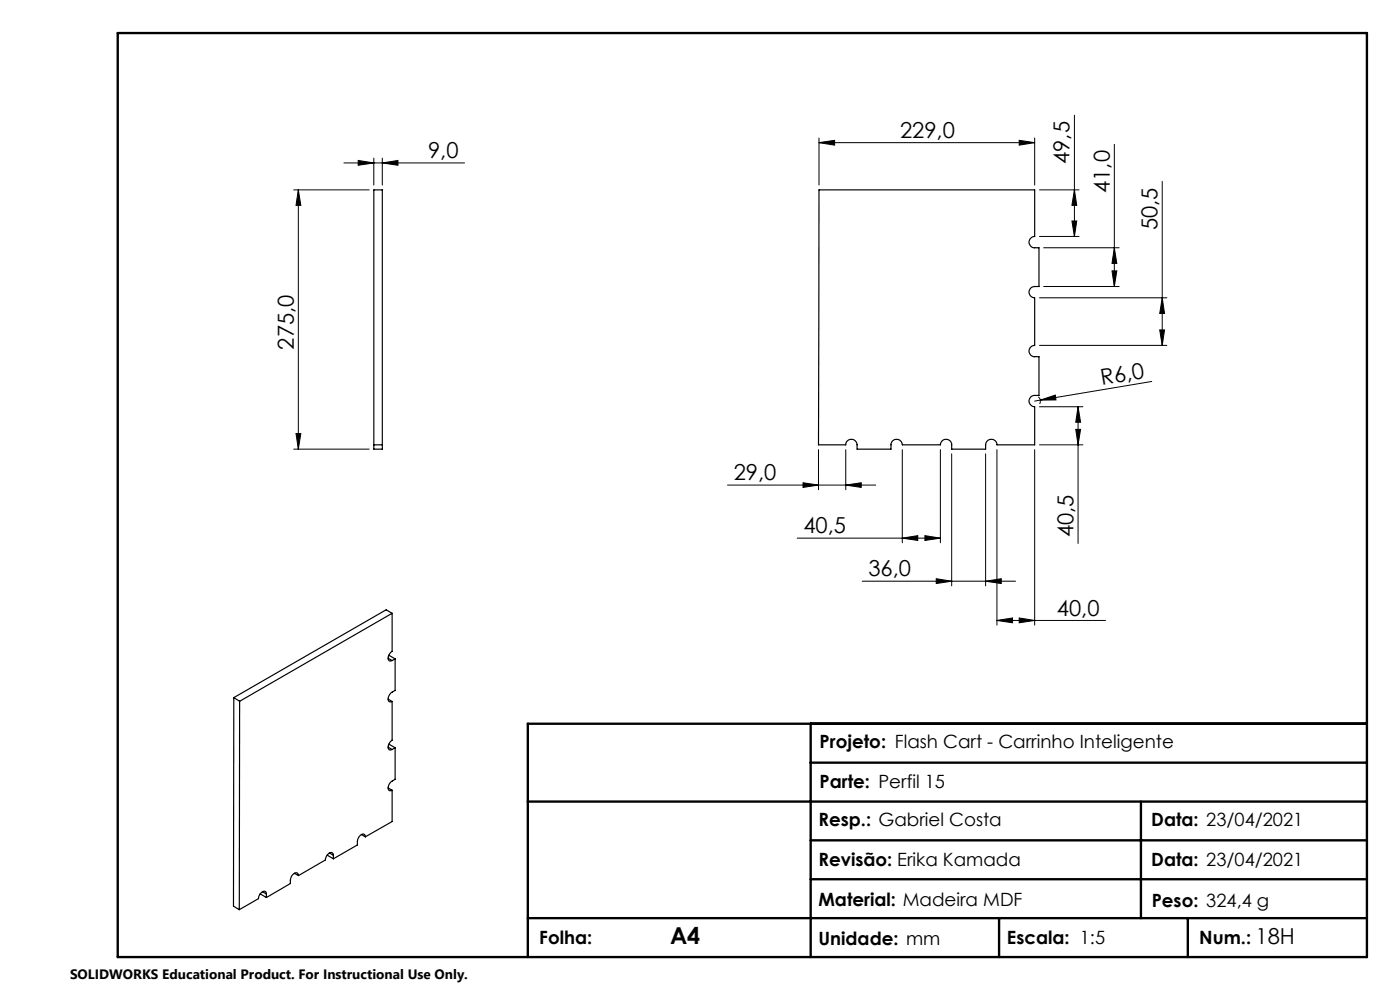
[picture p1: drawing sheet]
<svg xmlns="http://www.w3.org/2000/svg" width="297mm" height="210mm" viewBox="0 0 297 210" stroke-linecap="round" stroke-linejoin="round" font-family="sans-serif">
<g fill="none" stroke="#000" stroke-width=".21">
<path d="M73 34.6h25.6M76 34l3.3 .6-3.3 .5zM79.3 33.5v5.8M81.1 34.6l3.3-.6v1.1zM81.1 33.5v5.8M173.7 30.3l3.4-.5v1zM173.7 29.3v10M173.7 30.3h45.8M216.2 29.8l3.3 .5-3.3 .5zM219.5 29.3v10M227.9 24.4v25.8M236.4 30.6v30.2"/>
<path d="M246.6 38.5v34.8M62.3 40.3h16M63.3 40.3l.5 3.3h-1zM63.3 40.3v55M220.5 50.2h8.4M220.5 40.3h8.4M221.4 52.6h16M227.4 46.9h1l-.5 3.3zM227.9 40.3l.5 3.3h-1zM235.9 57.5h1l-.5 3.3zM236.4 52.6l.5 3.3h-1zM220.5 73.3h27"/>
<path d="M220.5 63.2h27M221.4 60.8h16M246 70h1.1l-.5 3.3zM246.6 63.2l.5 3.3h-1.1zM62.3 95.3h16M62.8 92h1l-.5 3.3zM173.6 95.4v8.5M179.4 95.4v8.5M191.4 95.4v19.7M199.5 95.4v19.7M201.9 96.3v28M209.1 96.3v28"/>
<path d="M211.5 95.4v37.2M219.5 95.4v37.2M220.3 84.2a1.18 1.18 0 0 1 .3 1.5M220.5 94.4h9.2M220.5 86.3h9.2M220.7 84.9l-1.2 .2M220.7 84.9l3.2-1.1 .1 1zM228.2 91.1h1l-.5 3.3zM228.7 86.3v29M228.7 86.3l.5 3.3h-1zM244.3 80.9l-23.6 4M154.3 102.9h31.5"/>
<path d="M169.1 114.2h30.4M170.4 102.4l3.2 .5-3.2 .5zM179.4 102.9l3.3-.5v1zM191.4 114.2l3.3-.6v1zM196.2 113.6l3.3 .6-3.3 .4zM182.9 123.3h32.5M198.6 122.8l3.3 .5-3.3 .5zM209.1 123.3l3.3-.5v1zM211.5 131.6l3.3-.5v1zM211.5 131.6h23M216.2 131.1l3.3 .5-3.3 .5z"/>
</g>
<path d="M25 7h265v196h-265zM172 153.5v49.5M290 153.5h-178v49.5M112 170h178M172 178.3h118M172 161.8h118M242 170v24.8M112 194.8h178M172 186.5h118M211.9 194.8v8.2M252 194.8v8.2" fill="none" stroke="#000" stroke-width=".5"/>
<g fill="#000">
<path d="M220.7 84.9l3.2-1.1 .1 1z"/>
<path d="M63.3 40.3l.5 3.3h-1zM62.8 92h1l-.5 3.3z"/>
<path d="M227.4 46.9h1l-.5 3.3zM227.9 40.3l.5 3.3h-1zM235.9 57.5h1l-.5 3.3zM236.4 52.6l.5 3.3h-1z"/>
<path d="M246 70h1.1l-.5 3.3zM246.6 63.2l.5 3.3h-1.1zM228.2 91.1h1l-.5 3.3zM228.7 86.3l.5 3.3h-1z"/>
<path d="M179.4 102.9l3.3-.5v1zM170.4 102.4l3.2 .5-3.2 .5zM216.2 29.8l3.3 .5-3.3 .5zM173.7 30.3l3.4-.5v1z"/>
<path d="M211.5 131.6l3.3-.5v1zM216.2 131.1l3.3 .5-3.3 .5zM198.6 122.8l3.3 .5-3.3 .5zM209.1 123.3l3.3-.5v1zM191.4 114.2l3.3-.6v1zM196.2 113.6l3.3 .6-3.3 .4zM76 34l3.3 .6-3.3 .5zM81.1 34.6l3.3-.6v1.1z"/>
</g>
<g fill="none" stroke="#000" stroke-width=".25">
<path d="M173.7 40.3h45.8v9.9a1.2 1.2 0 0 0-1.2 1.2 1.2 1.2 0 0 0 1.2 1.2h.9v8.2h-.9a1.2 1.2 0 0 0-1.2 1.2 1.2 1.2 0 0 0 1.2 1.2v10.1a1.2 1.2 0 0 0-1.2 1.2 1.2 1.2 0 0 0 1.2 1.2h.9v8.2a1.76 1.76 0 0 0-1.8 .4 1.21 1.21 0 0 0-.2 1.3 1.21 1.21 0 0 0 1.1 .7v8.1h-8a1.2 1.2 0 0 0-1.2-1.2 1.2 1.2 0 0 0-1.2 1.2v.9h-7.2a1.76 1.76 0 0 0-.4-1.8 1.21 1.21 0 0 0-1.3-.2 1.21 1.21 0 0 0-.7 1.1h-8.1a1.2 1.2 0 0 0-1.2-1.2 1.2 1.2 0 0 0-1.2 1.2v.9h-7.2a1.87 1.87 0 0 0-.4-1.8 1.18 1.18 0 0 0-1.3-.2 1.18 1.18 0 0 0-.7 1.1h-5.8zM79.3 94.4v-54.1h1.8v54.1M79.3 94.4h1.8M79.3 94.4v.9h1.8v-.9M82.3 139.6l.9 .5M82.4 139.1l.2-.1 1.2 .8M83.2 130.1v8.1a1.29 1.29 0 0 0-.5 2l.5-.1M83.2 130.1l-32.4 18.7M83.2 130.1l-1.3-.7-32.3 18.6M83.8 139.8v6.7a2.08 2.08 0 0 0-1.5 1.7 .54 .54 0 0 0 .2 .6 .54 .54 0 0 0 .7 0M83.8 139.8l-.6 .3M49.6 148l-.1 44.2 1.3 .8"/>
<path d="M49.6 148l1.2 .8M50.8 148.8v44.2M82.3 148.3l.9 .5M82.3 158.5l.9 .5M82.4 157.9l1.4 .7M83.2 148.8v8.2a1.51 1.51 0 0 0-.6 2h.6M83.8 158.6v6.7l-.6 .4a1.29 1.29 0 0 0-.5 2l.5-.1M83.8 158.6l-.6 .4M76.7 177l.8 .5M77.5 177.5a.57 .57 0 0 0-.4-.6 .57 .57 0 0 0-.7 .3l-.5 .9-.1 1.1-5.1 3M82.3 167.1l.9 .5M83.2 167.6v6.7l-5.7 3.2"/>
<path d="M55.2 189.5l1.3 .9M55.7 189.2l.8 .4M56.5 189.6a.57 .57 0 0 0-.4-.6 .57 .57 0 0 0-.7 .4l-.3 .3-.3 .9-4 2.4M56.5 189.6v.8M62.4 185.2l.9 .5M63.3 185.7a.59 .59 0 0 0-.4-.6 .59 .59 0 0 0-.7 .3l-.5 .9-.1 1.1-5.1 3M69.5 181.3l1.2 .9M69.9 180.9l.8 .5M70.7 181.4a.57 .57 0 0 0-.4-.6 .57 .57 0 0 0-.7 .3l-.4 .6-.2 .7-5.7 3.3M70.7 181.4v.8"/>
</g>
<text font-size="4.9" x="142.1" y="200.2">A4</text>
<g font-size="4.7">
<text x="190.9" y="29.2">229,0</text>
<text x="90.8" y="33.5">9,0</text>
<text x="226.9" y="34.8" transform="rotate(-90 226.9 34.8)">49,5</text>
<text x="235.4" y="40.9" transform="rotate(-90 235.4 40.9)">41,0</text>
<text x="245.5" y="48.8" transform="rotate(-90 245.5 48.8)">50,5</text>
<text x="62.3" y="74.2" transform="rotate(-90 62.3 74.2)">275,0</text>
<text x="233.8" y="81.7" transform="rotate(-10 233.8 81.7)">R6,0</text>
<text x="155.7" y="101.9">29,0</text>
<text x="170.4" y="113.1">40,5</text>
<text x="227.7" y="114" transform="rotate(-90 227.7 114)">40,5</text>
<text x="184.2" y="122.2">36,0</text>
<text x="224.2" y="130.6">40,0</text>
<text x="266.4" y="200.2">18H</text>
</g>
<g font-size="3.9">
<text x="173.9" y="158.6">Projeto: Flash Cart - Carrinho Inteligente</text>
<text x="173.9" y="167.2">Parte: Perfil 15</text>
<text x="173.6" y="175.1">Resp.: Gabriel Costa</text>
<text x="244.2" y="175.3">Data: 23/04/2021</text>
<text x="173.6" y="183.7">Revisão: Erika Kamada</text>
<text x="244.2" y="183.7">Data: 23/04/2021</text>
<text x="173.6" y="192.2">Material: Madeira MDF</text>
<text x="244.3" y="192.3">Peso: 324,4 g</text>
<text x="114.4" y="200.2">Folha:</text>
<text x="173.6" y="200.4">Unidade: mm</text>
<text x="213.6" y="200.2">Escala: 1:5</text>
<text x="254.4" y="200.2">Num.:</text>
</g>
<text font-size="2.9" x="14.9" y="207.6">SOLIDWORKS Educational Product. For Instructional Use Only.</text>
</svg>
